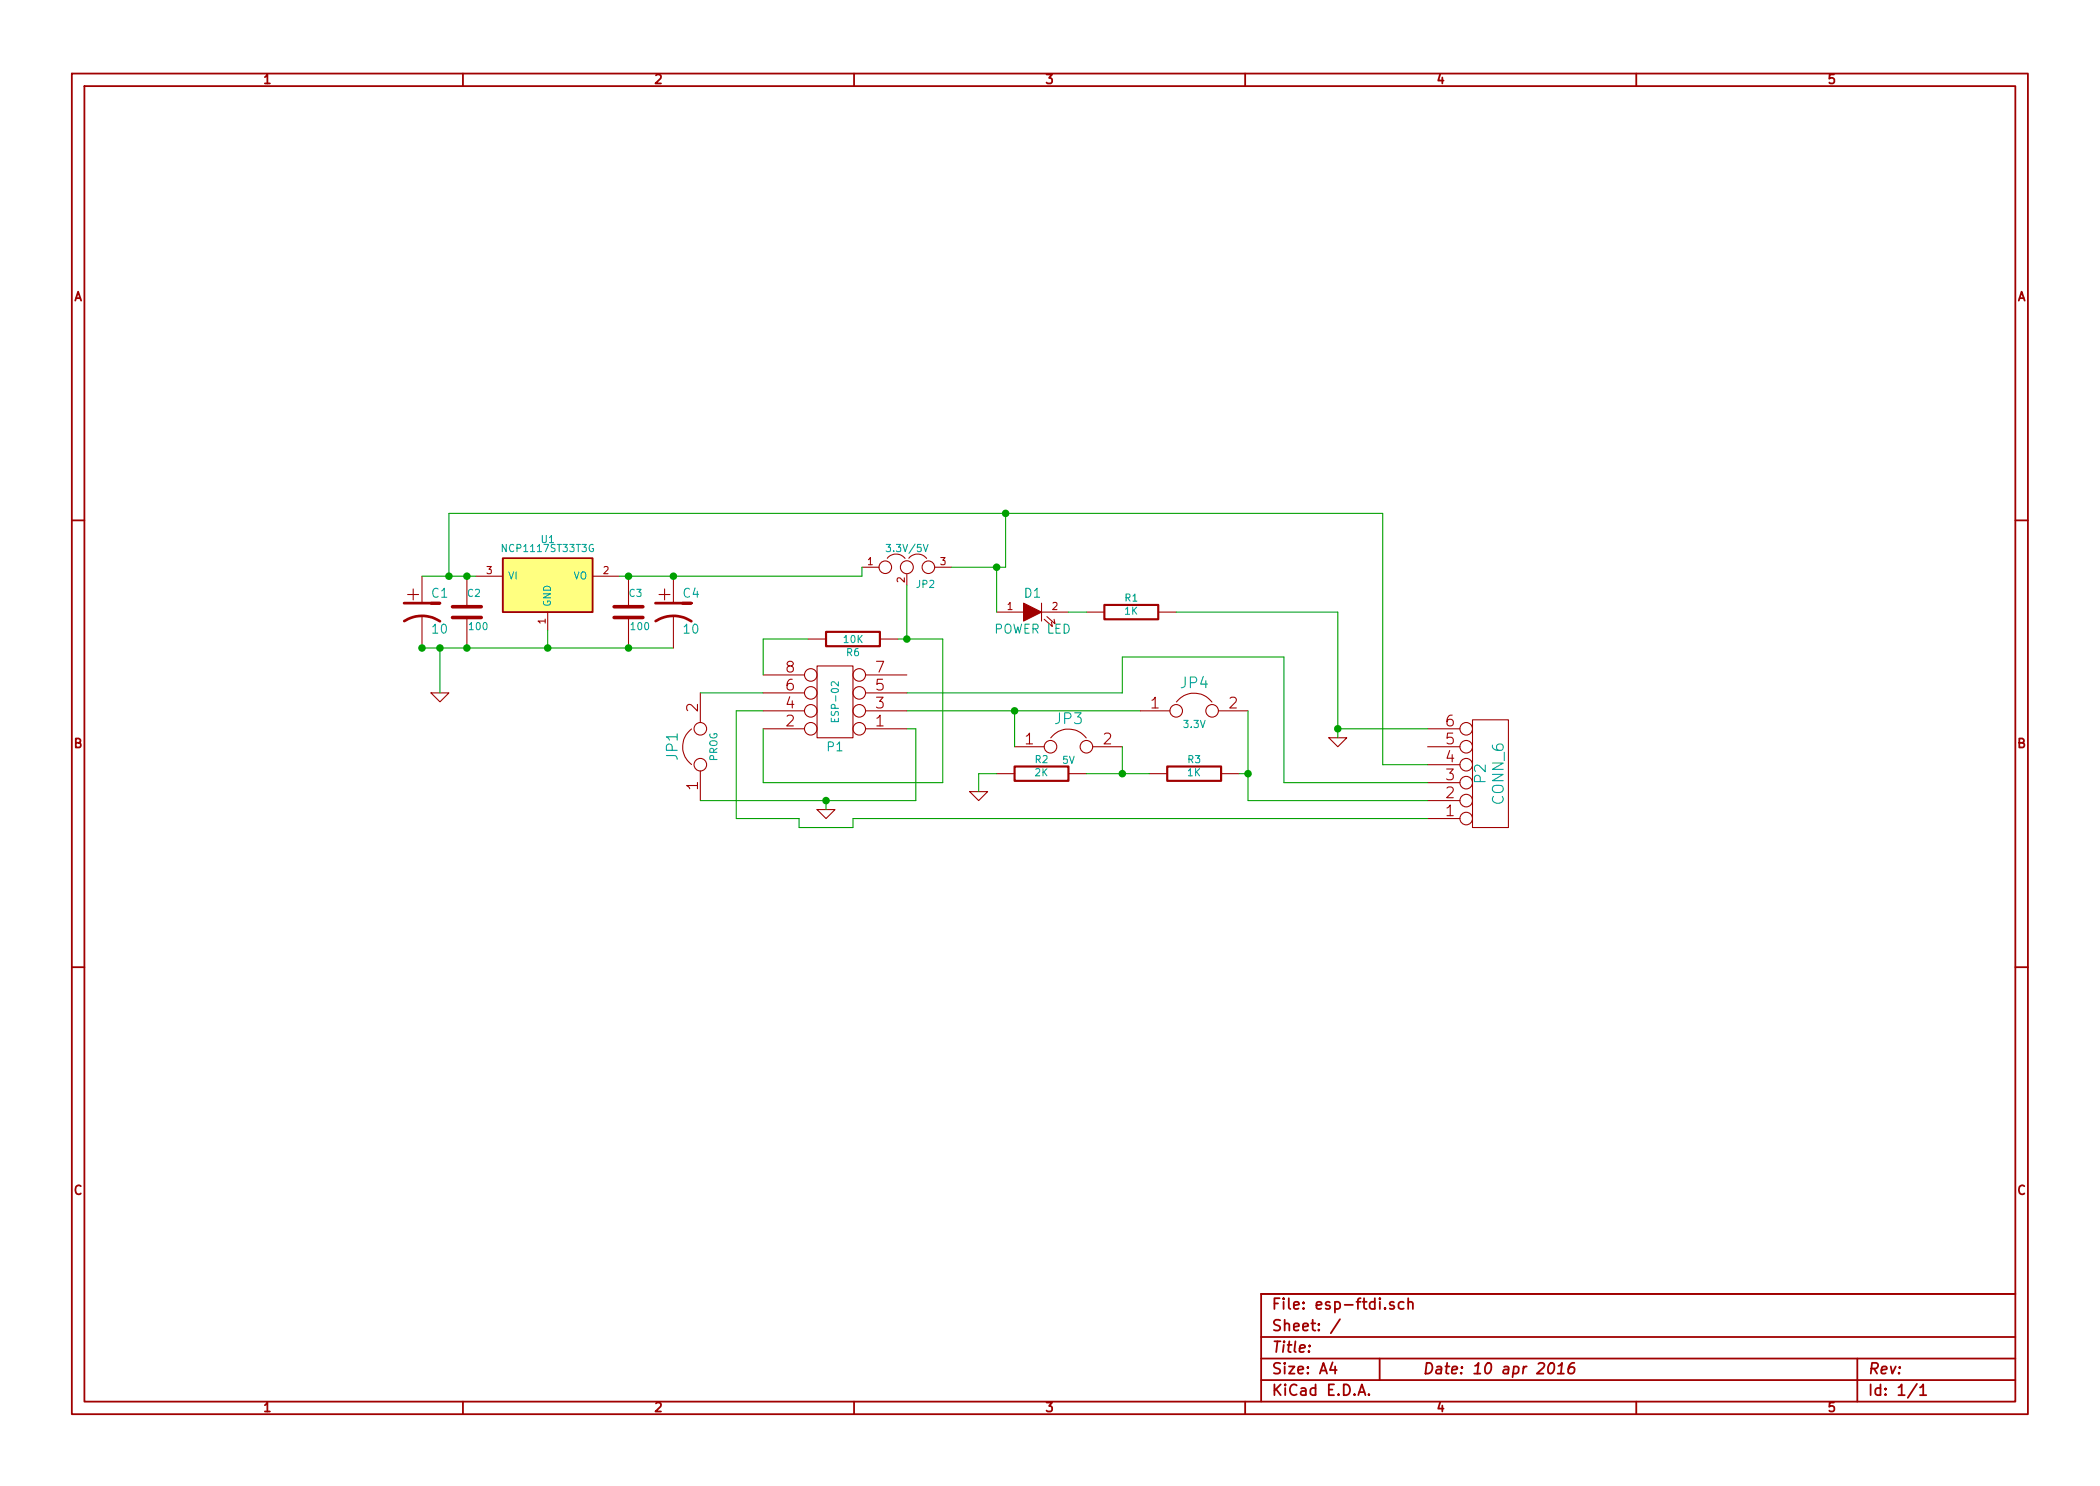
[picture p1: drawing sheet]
EESchema Schematic File Version 2
LIBS:power
LIBS:device
LIBS:transistors
LIBS:conn
LIBS:linear
LIBS:regul
LIBS:74xx
LIBS:cmos4000
LIBS:adc-dac
LIBS:memory
LIBS:xilinx
LIBS:special
LIBS:microcontrollers
LIBS:dsp
LIBS:microchip
LIBS:analog_switches
LIBS:motorola
LIBS:texas
LIBS:intel
LIBS:audio
LIBS:interface
LIBS:digital-audio
LIBS:philips
LIBS:display
LIBS:cypress
LIBS:siliconi
LIBS:opto
LIBS:atmel
LIBS:contrib
LIBS:valves
LIBS:esp-ftdi-cache
EELAYER 27 0
EELAYER END
$Descr A4 11693 8268
encoding utf-8
Sheet 1 1
Title ""
Date "10 apr 2016"
Rev ""
Comp ""
Comment1 ""
Comment2 ""
Comment3 ""
Comment4 ""
$EndDescr
$Comp
L CONN_4X2 P1
U 1 1
P 4650 3900
F 0 "P1" H 4650 4150 50  0000 C CNN
F 1 "ESP-02" V 4650 3900 40  0000 C CNN
F 2 "" H 4650 3900 60  0000 C CNN
F 3 "" H 4650 3900 60  0000 C CNN
	1    4650 3900
	-1   0    0    1   
$EndComp
$Comp
L NCP1117ST33T3G U1
U 1 1
P 3050 3250
F 0 "U1" H 3050 3500 40  0000 C CNN
F 1 "NCP1117ST33T3G" H 3050 3450 40  0000 C CNN
F 2 "" H 3050 3250 60  0000 C CNN
F 3 "" H 3050 3250 60  0000 C CNN
	1    3050 3250
	1    0    0    -1  
$EndComp
$Comp
L R R2
U 1 1
P 5800 4300
F 0 "R2" V 5880 4300 40  0000 C CNN
F 1 "2K" V 5807 4301 40  0000 C CNN
F 2 "~" V 5730 4300 30  0000 C CNN
F 3 "~" H 5800 4300 30  0000 C CNN
	1    5800 4300
	0    -1   -1   0   
$EndComp
$Comp
L R R3
U 1 1
P 6650 4300
F 0 "R3" V 6730 4300 40  0000 C CNN
F 1 "1K" V 6657 4301 40  0000 C CNN
F 2 "~" V 6580 4300 30  0000 C CNN
F 3 "~" H 6650 4300 30  0000 C CNN
	1    6650 4300
	0    -1   -1   0   
$EndComp
Wire Wire Line
	5050 3950 6350 3950
Wire Wire Line
	6050 4300 6400 4300
Connection ~ 6250 4300
$Comp
L GND #PWR01
U 1 1
P 5450 4400
F 0 "#PWR01" H 5450 4400 30  0001 C CNN
F 1 "GND" H 5450 4330 30  0001 C CNN
F 2 "" H 5450 4400 60  0000 C CNN
F 3 "" H 5450 4400 60  0000 C CNN
	1    5450 4400
	1    0    0    -1  
$EndComp
Wire Wire Line
	5550 4300 5450 4300
Wire Wire Line
	5450 4300 5450 4400
$Comp
L C C3
U 1 1
P 3500 3400
F 0 "C3" H 3500 3500 40  0000 L CNN
F 1 "100" H 3506 3315 40  0000 L CNN
F 2 "~" H 3538 3250 30  0000 C CNN
F 3 "~" H 3500 3400 60  0000 C CNN
	1    3500 3400
	1    0    0    -1  
$EndComp
Connection ~ 3500 3200
$Comp
L C C2
U 1 1
P 2600 3400
F 0 "C2" H 2600 3500 40  0000 L CNN
F 1 "100" H 2606 3315 40  0000 L CNN
F 2 "~" H 2638 3250 30  0000 C CNN
F 3 "~" H 2600 3400 60  0000 C CNN
	1    2600 3400
	1    0    0    -1  
$EndComp
$Comp
L CP1 C1
U 1 1
P 2350 3400
F 0 "C1" H 2400 3500 50  0000 L CNN
F 1 "10" H 2400 3300 50  0000 L CNN
F 2 "~" H 2350 3400 60  0000 C CNN
F 3 "~" H 2350 3400 60  0000 C CNN
	1    2350 3400
	1    0    0    -1  
$EndComp
$Comp
L GND #PWR02
U 1 1
P 2450 3850
F 0 "#PWR02" H 2450 3850 30  0001 C CNN
F 1 "GND" H 2450 3780 30  0001 C CNN
F 2 "" H 2450 3850 60  0000 C CNN
F 3 "" H 2450 3850 60  0000 C CNN
	1    2450 3850
	1    0    0    -1  
$EndComp
Connection ~ 2600 3600
Wire Wire Line
	3050 3600 3050 3500
Connection ~ 3050 3600
Wire Wire Line
	2450 3600 2450 3850
Connection ~ 2450 3600
Connection ~ 2600 3200
$Comp
L GND #PWR03
U 1 1
P 4600 4500
F 0 "#PWR03" H 4600 4500 30  0001 C CNN
F 1 "GND" H 4600 4430 30  0001 C CNN
F 2 "" H 4600 4500 60  0000 C CNN
F 3 "" H 4600 4500 60  0000 C CNN
	1    4600 4500
	1    0    0    -1  
$EndComp
Wire Wire Line
	5050 4050 5100 4050
Wire Wire Line
	5100 4050 5100 4450
$Comp
L R R6
U 1 1
P 4750 3550
F 0 "R6" V 4830 3550 40  0000 C CNN
F 1 "10K" V 4757 3551 40  0000 C CNN
F 2 "~" V 4680 3550 30  0000 C CNN
F 3 "~" H 4750 3550 30  0000 C CNN
	1    4750 3550
	0    1    1    0   
$EndComp
Wire Wire Line
	4250 3550 4250 3750
Wire Wire Line
	4250 3550 4500 3550
$Comp
L JUMPER JP1
U 1 1
P 3900 4150
F 0 "JP1" H 3900 4300 60  0000 C CNN
F 1 "PROG" H 3900 4070 40  0000 C CNN
F 2 "~" H 3900 4150 60  0000 C CNN
F 3 "~" H 3900 4150 60  0000 C CNN
	1    3900 4150
	0    -1   -1   0   
$EndComp
Wire Wire Line
	5100 4450 3900 4450
Wire Wire Line
	3900 3850 4250 3850
Wire Wire Line
	4250 4050 4250 4350
Wire Wire Line
	4250 3950 4100 3950
Connection ~ 2350 3600
Wire Wire Line
	2350 3600 3750 3600
Wire Wire Line
	5000 3550 5250 3550
Wire Wire Line
	5250 3550 5250 4350
Connection ~ 5050 3550
Wire Wire Line
	5250 4350 4250 4350
$Comp
L CONN_6 P2
U 1 1
P 8300 4300
F 0 "P2" V 8250 4300 60  0000 C CNN
F 1 "CONN_6" V 8350 4300 60  0000 C CNN
F 2 "" H 8300 4300 60  0000 C CNN
F 3 "" H 8300 4300 60  0000 C CNN
	1    8300 4300
	1    0    0    1   
$EndComp
$Comp
L GND #PWR04
U 1 1
P 7450 4100
F 0 "#PWR04" H 7450 4100 30  0001 C CNN
F 1 "GND" H 7450 4030 30  0001 C CNN
F 2 "" H 7450 4100 60  0000 C CNN
F 3 "" H 7450 4100 60  0000 C CNN
	1    7450 4100
	1    0    0    -1  
$EndComp
Wire Wire Line
	2500 2850 7700 2850
Wire Wire Line
	2500 2850 2500 3200
Connection ~ 2500 3200
$Comp
L JUMPER3 JP2
U 1 1
P 5050 3150
F 0 "JP2" H 5100 3050 40  0000 L CNN
F 1 "3.3V/5V" H 5050 3250 40  0000 C CNN
F 2 "~" H 5050 3150 60  0000 C CNN
F 3 "~" H 5050 3150 60  0000 C CNN
	1    5050 3150
	1    0    0    -1  
$EndComp
Wire Wire Line
	3450 3200 4800 3200
Wire Wire Line
	4800 3200 4800 3150
Wire Wire Line
	5300 3150 5600 3150
Wire Wire Line
	5600 3150 5600 2850
Connection ~ 5600 2850
$Comp
L JUMPER JP4
U 1 1
P 6650 3950
F 0 "JP4" H 6650 4100 60  0000 C CNN
F 1 "3.3V" H 6650 3870 40  0000 C CNN
F 2 "~" H 6650 3950 60  0000 C CNN
F 3 "~" H 6650 3950 60  0000 C CNN
	1    6650 3950
	1    0    0    -1  
$EndComp
$Comp
L JUMPER JP3
U 1 1
P 5950 4150
F 0 "JP3" H 5950 4300 60  0000 C CNN
F 1 "5V" H 5950 4070 40  0000 C CNN
F 2 "~" H 5950 4150 60  0000 C CNN
F 3 "~" H 5950 4150 60  0000 C CNN
	1    5950 4150
	1    0    0    -1  
$EndComp
Wire Wire Line
	6950 3950 6950 4450
Connection ~ 6950 4300
Wire Wire Line
	6250 4150 6250 4300
Wire Wire Line
	5650 4150 5650 3950
Connection ~ 5650 3950
Wire Wire Line
	2350 3200 2650 3200
$Comp
L LED D1
U 1 1
P 5750 3400
F 0 "D1" H 5750 3500 50  0000 C CNN
F 1 "POWER LED" H 5750 3300 50  0000 C CNN
F 2 "~" H 5750 3400 60  0000 C CNN
F 3 "~" H 5750 3400 60  0000 C CNN
	1    5750 3400
	1    0    0    -1  
$EndComp
$Comp
L R R1
U 1 1
P 6300 3400
F 0 "R1" V 6380 3400 40  0000 C CNN
F 1 "1K" V 6307 3401 40  0000 C CNN
F 2 "~" V 6230 3400 30  0000 C CNN
F 3 "~" H 6300 3400 30  0000 C CNN
	1    6300 3400
	0    -1   -1   0   
$EndComp
Wire Wire Line
	5950 3400 6050 3400
Wire Wire Line
	5050 3550 5050 3250
Wire Wire Line
	5550 3400 5550 3150
Connection ~ 5550 3150
Wire Wire Line
	5050 3850 6250 3850
Wire Wire Line
	6250 3850 6250 3650
Wire Wire Line
	6250 3650 7150 3650
Wire Wire Line
	7150 3650 7150 4350
Wire Wire Line
	4600 4450 4600 4500
Connection ~ 4600 4450
Wire Wire Line
	6950 4300 6900 4300
Wire Wire Line
	6950 4450 7950 4450
Wire Wire Line
	4100 3950 4100 4550
Wire Wire Line
	4100 4550 4450 4550
Wire Wire Line
	4450 4550 4450 4600
Wire Wire Line
	4450 4600 4750 4600
Wire Wire Line
	4750 4600 4750 4550
Wire Wire Line
	4750 4550 7950 4550
Wire Wire Line
	6550 3400 7450 3400
Wire Wire Line
	7450 3400 7450 4100
Wire Wire Line
	7950 4050 7450 4050
Connection ~ 7450 4050
Wire Wire Line
	7150 4350 7950 4350
Wire Wire Line
	7700 2850 7700 4250
Wire Wire Line
	7700 4250 7950 4250
$Comp
L CP1 C4
U 1 1
P 3750 3400
F 0 "C4" H 3800 3500 50  0000 L CNN
F 1 "10" H 3800 3300 50  0000 L CNN
F 2 "~" H 3750 3400 60  0000 C CNN
F 3 "~" H 3750 3400 60  0000 C CNN
	1    3750 3400
	1    0    0    -1  
$EndComp
Connection ~ 3500 3600
Connection ~ 3750 3200
$EndSCHEMATC
